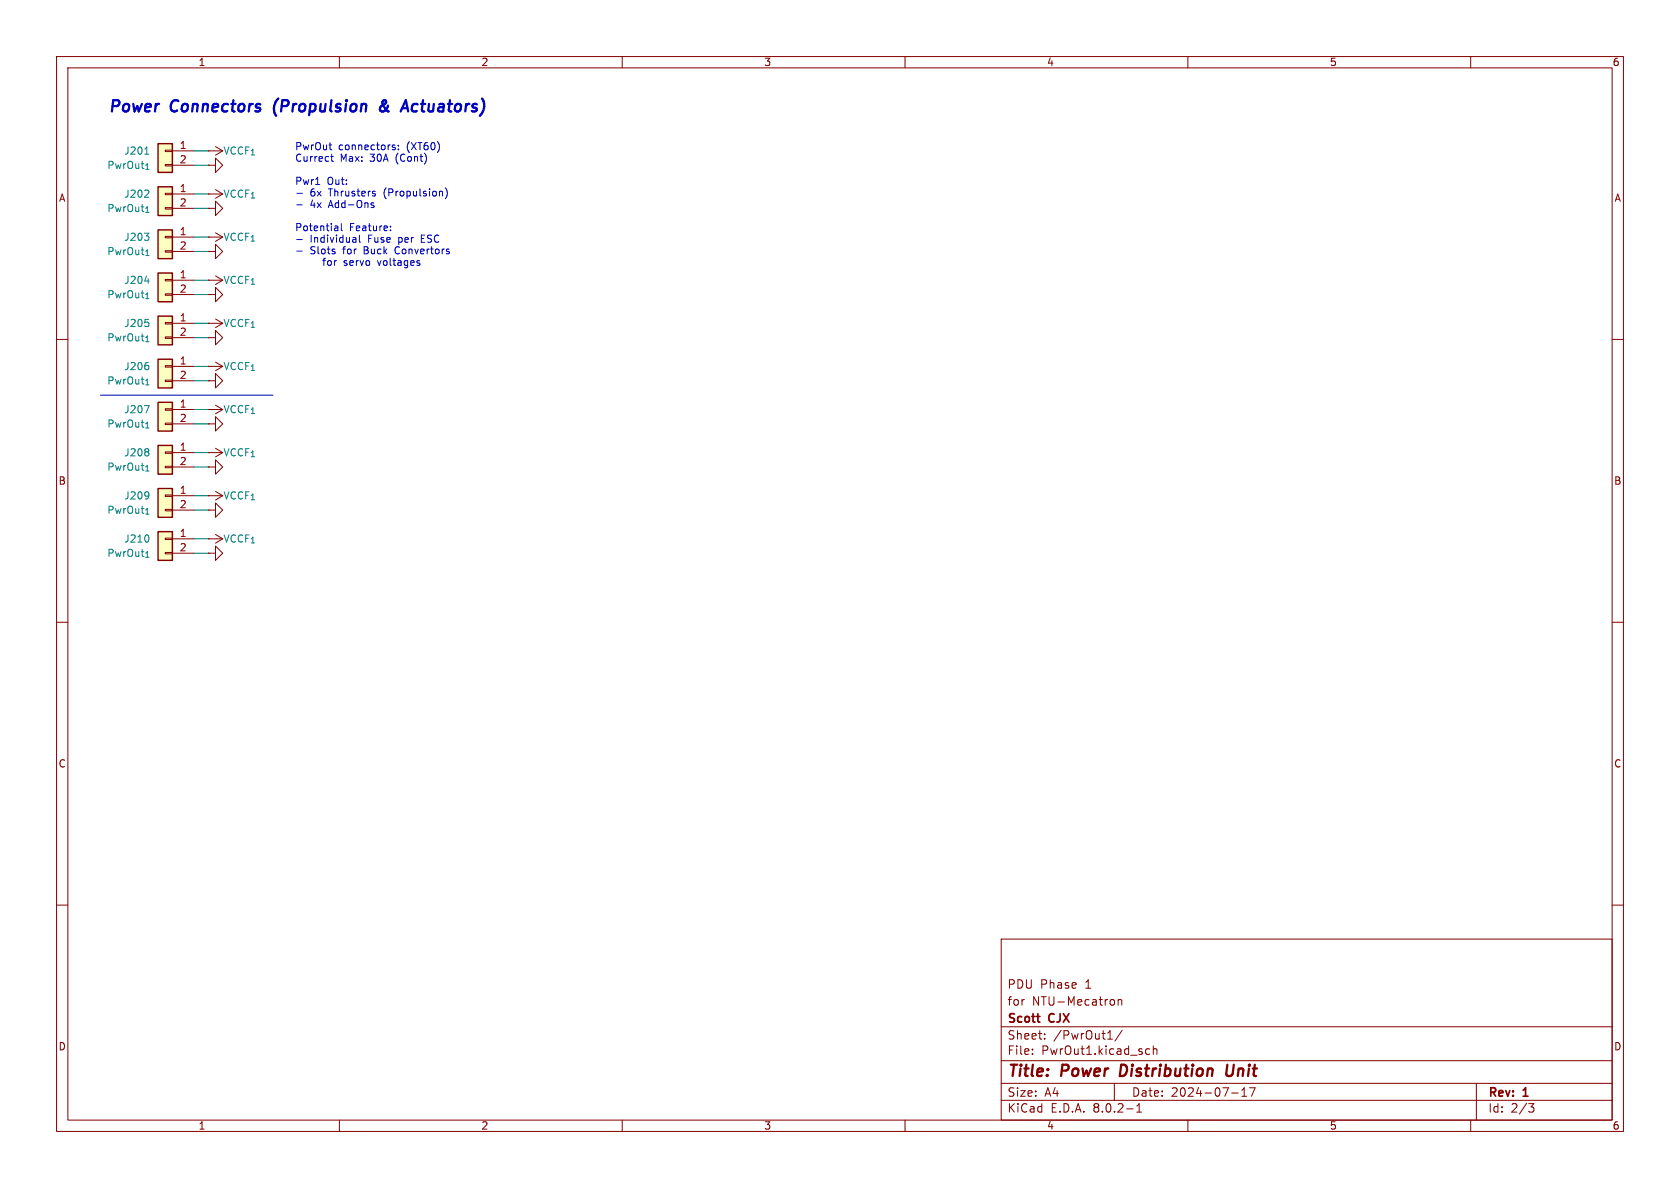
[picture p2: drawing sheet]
<svg xmlns="http://www.w3.org/2000/svg" width="297mm" height="210mm" viewBox="0 0 297 210" stroke-linecap="round" stroke-linejoin="round" font-family="sans-serif">
<g fill="none" stroke="#840000" stroke-width=".18">
<path d="M10 10h277v190h-277zM12 12h273v186h-273zM60 10v2M110 10v2M160 10v2M210 10v2M260 10v2M10 60h2M285 60h2M10 110h2M285 110h2M10 160h2"/>
<path d="M285 160h2M177 166h108v32h-108zM196.5 176.7l.4 .1 .1 .2v.6l-.5 .1M197.7 176.8l.2-.1 .3 .1 .1 .9M197.7 176.7v1M60 198v2M110 198v2M160 198v2M177 194.5h108M177 191.5h108M177 187.5h108M177 181.5h108"/>
<path d="M182.5 186.3v.1M182.5 185.5v.1M184.7 183.6v.1M184.7 182.8v.1M195.8 183.7h.9M197 191.5v3M198.4 182.1l-1.3 2M199.2 196h1.1M201 196.6h.8M201 195.5l.4-.4v1.5M202.7 186.3h.5M202.7 185.5h.5"/>
<path d="M203.9 185.5l.2-.1 .4 .1v.9M203.9 184.9v1.5M210 198v2M217.7 193.2h1.2M219.5 193.8h.9M219.5 192.7l.5-.4v1.5M220.9 192.3h1l-.7 1.5M260 198v2M261 191.5v6.5M270.2 195.1h1l-.5 .6 .4 .1 .1 .5-.3 .3h-.4"/>
</g>
<path d="M198.2 188.2l-.2 2h.4M217 188.2l-.2 1.6 .1 .3a.66 .66 0 0 0 .9-.1" fill="none" stroke="#840000" stroke-width=".4"/>
<path d="M27.9 33h2.6v5.1h-2.6z" fill="#ffffc2"/>
<path d="M29.2 36.7h1.3v.3h-1.3zM29.2 34.2h1.3v.2h-1.3zM30.5 34.3h3.8M30.5 36.8h3.8" fill="none" stroke="#840000" stroke-width=".18"/>
<path d="M27.9 33h2.6v5.1h-2.6z" fill="none" stroke="#840000" stroke-width=".25"/>
<path d="M26.2 33.7l.1 .1v.3l-.8 .8h.8" fill="none" stroke="#008484" stroke-width=".18"/>
<path d="M27.9 94h2.6v5.1h-2.6z" fill="#ffffc2"/>
<path d="M29.2 97.7h1.3v.2h-1.3zM29.2 95.1h1.3v.3h-1.3zM30.5 95.3h3.8M30.5 97.8h3.8" fill="none" stroke="#840000" stroke-width=".18"/>
<path d="M27.9 94h2.6v5.1h-2.6z" fill="none" stroke="#840000" stroke-width=".25"/>
<path d="M26.2 94.7l.1 .3-.1 .7" fill="none" stroke="#008484" stroke-width=".18"/>
<path d="M27.9 86.4h2.6v5h-2.6z" fill="#ffffc2"/>
<path d="M29.2 90h1.3v.3h-1.3zM29.2 87.5h1.3v.3h-1.3zM30.5 87.6h3.8M30.5 90.2h3.8" fill="none" stroke="#840000" stroke-width=".18"/>
<path d="M27.9 86.4h2.6v5h-2.6z" fill="none" stroke="#840000" stroke-width=".25"/>
<path d="M26.2 87l.1 .1a1.07 1.07 0 0 1-.2 1M26.3 87.5l-.1 .2" fill="none" stroke="#008484" stroke-width=".18"/>
<path d="M27.9 78.7h2.6v5.1h-2.6z" fill="#ffffc2"/>
<g fill="none" stroke="#840000" stroke-width=".18">
<path d="M36.8 34.3h.1M36.8 29.2h1.3v1.3l1.3-1.3-1.3-1.3v1.3M36.8 29.2h.1M36.8 26.7h.1M36.8 36.8h1.3v1.3l1.3-1.3-1.3-1.2v1.2M36.8 36.8h.1M36.8 34.3h2.6M36.8 26.7h2.6M38.1 33.5l1.3 .8M38.1 25.9l1.3 .8M39.4 34.3l-1.3 .8M39.4 26.7l-1.3 .7"/>
<path d="M36.8 57.2h.1M36.8 52.1h1.3v1.2l1.3-1.2-1.3-1.3v1.3M36.8 52.1h.1M36.8 57.2h2.6M38.1 56.4l1.3 .8M39.4 57.2l-1.3 .7M29.2 79.9h1.3v.2h-1.3zM29.2 82.4h1.3v.3h-1.3zM30.5 80h3.8M30.5 82.6h3.8M36.8 82.6h1.3v1.2l1.3-1.2-1.3-1.3v1.3M36.8 82.6h.1"/>
</g>
<path d="M27.9 78.7h2.6v5.1h-2.6z" fill="none" stroke="#840000" stroke-width=".25"/>
<path d="M26.2 79.4l.1 .2-.1 .2M26.2 79.9l.1 .2-.1 .4" fill="none" stroke="#008484" stroke-width=".18"/>
<path d="M27.9 48.3h2.6v5h-2.6z" fill="#ffffc2"/>
<path d="M29.2 51.9h1.3v.3h-1.3zM29.2 49.4h1.3v.3h-1.3zM30.5 49.5h3.8M30.5 52.1h3.8" fill="none" stroke="#840000" stroke-width=".18"/>
<path d="M27.9 48.3h2.6v5h-2.6z" fill="none" stroke="#840000" stroke-width=".25"/>
<path d="M25.6 49.7h.8" fill="none" stroke="#008484" stroke-width=".18"/>
<path d="M27.9 55.9h2.6v5.1h-2.6z" fill="#ffffc2"/>
<g fill="none" stroke="#840000" stroke-width=".18">
<path d="M29.2 59.6h1.3v.2h-1.3zM29.2 57h1.3v.3h-1.3zM30.5 57.2h3.8M30.5 59.7h3.8M36.8 49.5h.1M36.8 59.7h1.3v1.3l1.3-1.3-1.3-1.3v1.3M36.8 59.7h.1M36.8 44.5h1.3v1.2l1.3-1.2-1.3-1.3v1.3M36.8 44.5h.1M36.8 41.9h.1M36.8 49.5h2.6M36.8 41.9h2.6"/>
<path d="M38.1 48.8l1.3 .7M38.1 41.1l1.3 .8M39.4 49.5l-1.3 .8M39.4 41.9l-1.3 .8M38.1 79.2l1.3 .8M36.8 95.3h.1M36.8 80h.1M36.8 87.6h.1M36.8 95.3h2.6M36.8 80h2.6M36.8 87.6h2.6M38.1 94.5l1.3 .8"/>
<path d="M38.1 86.9l1.3 .7M39.4 95.3l-1.3 .7M39.4 80l-1.3 .8M39.4 87.6l-1.3 .8"/>
</g>
<path d="M27.9 55.9h2.6v5.1h-2.6z" fill="none" stroke="#840000" stroke-width=".25"/>
<path d="M25.7 56.5h.6M26.2 57l.1 .2-.1 .5" fill="none" stroke="#008484" stroke-width=".18"/>
<path d="M27.9 25.4h2.6v5.1h-2.6z" fill="#ffffc2"/>
<path d="M29.2 29.1h1.3v.2h-1.3zM29.2 26.5h1.3v.3h-1.3zM30.5 26.7h3.8M30.5 29.2h3.8M36.8 74.9h1.3v1.3l1.3-1.3-1.3-1.2v1.2M36.8 74.9h.1M36.8 90.2h1.3v1.2l1.3-1.2-1.3-1.3v1.3M36.8 90.2h.1" fill="none" stroke="#840000" stroke-width=".18"/>
<path d="M27.9 25.4h2.6v5.1h-2.6z" fill="none" stroke="#840000" stroke-width=".25"/>
<path d="M25.6 27.2h.7" fill="none" stroke="#008484" stroke-width=".18"/>
<path d="M27.9 71.1h2.6v5.1h-2.6z" fill="#ffffc2"/>
<path d="M29.2 74.8h1.3v.3h-1.3zM29.2 72.3h1.3v.2h-1.3zM30.5 72.4h3.8M30.5 74.9h3.8M36.8 67.3h1.3v1.3l1.3-1.3-1.3-1.3v1.3M36.8 67.3h.1" fill="none" stroke="#840000" stroke-width=".18"/>
<path d="M27.9 71.1h2.6v5.1h-2.6z" fill="none" stroke="#840000" stroke-width=".25"/>
<path d="M25.5 71.7h.9l-.6 1.3" fill="none" stroke="#008484" stroke-width=".18"/>
<path d="M27.9 40.6h2.6v5.1h-2.6z" fill="#ffffc2"/>
<g fill="none" stroke="#840000" stroke-width=".18">
<path d="M29.2 44.3h1.3v.3h-1.3zM29.2 41.8h1.3v.2h-1.3zM30.5 41.9h3.8M30.5 44.5h3.8M36.8 72.4h.1M36.8 64.8h.1M36.8 72.4h2.6M36.8 64.8h2.6M38.1 71.6l1.3 .8M38.1 64l1.3 .8M39.4 72.4l-1.3 .8M39.4 64.8l-1.3 .7"/>
<path d="M36.8 97.8h1.3v1.3l1.3-1.3-1.3-1.3v1.3M36.8 97.8h.1"/>
</g>
<path d="M27.9 40.6h2.6v5.1h-2.6z" fill="none" stroke="#840000" stroke-width=".25"/>
<path d="M25.5 41.2h.8l-.4 .5M26.2 41.8l.1 .1-.1 .5" fill="none" stroke="#008484" stroke-width=".18"/>
<path d="M27.9 63.5h2.6v5.1h-2.6z" fill="#ffffc2"/>
<path d="M29.2 67.2h1.3v.2h-1.3zM29.2 64.6h1.3v.3h-1.3zM30.5 64.8h3.8M30.5 67.3h3.8" fill="none" stroke="#840000" stroke-width=".18"/>
<path d="M27.9 63.5h2.6v5.1h-2.6z" fill="none" stroke="#840000" stroke-width=".25"/>
<path d="M26.2 64.6l.1 .2-.1 .5" fill="none" stroke="#008484" stroke-width=".18"/>
<path d="M48.5 18.8v1.1M68.1 18.3l-.7 .5a.52 .52 0 0 0-.1 .8 .52 .52 0 0 0 .8-.1M68.2 17.8l-.2-.1a.41 .41 0 0 0-.4 .5l.6 1.1M71.1 19.1h.9M71.7 17.7l.5 2" fill="none" stroke="#0000c2" stroke-width=".4"/>
<g fill="none" stroke="#0000c2" stroke-width=".18">
<path d="M52.5 34.2h.9M52.5 36.2h.9M55.8 32.6h.7M58.2 25.6h.4M58.5 27.7h.4M58.5 26.5h.1M58.6 27.2v1.1l.3 .2M59.3 39.9l.4 .1v.8M60.3 39.5v1.1l.2 .2M65.7 36.2l.4 .3v.1l-.4 .1M65.7 35.9h.4M66.2 34.2l.2 .2-.2 .3"/>
<path d="M66.2 33.8l.1 .1M69 40v.1M69.4 25.7h.4M69.4 26l.4 .1 .1 .2-.2 .2-.4-.1M70.4 26.4v.1M70.4 25.7v.1M78.1 33.8l.1 .2v.7M78.7 33.2a1.46 1.46 0 0 1 0 1.9M52.5 42.3h.9M52.5 44.4h.9M57.1 46.1h.5M57.3 45.8v1.1"/>
<path d="M58 46.2l.2-.1 .3 .1 .1 .5-.1 .2h-.3l-.2-.1zM59.1 46.1v.8M59.5 46.1l-.4 .2M59.7 40.7l-.4 .1M59.7 40.2l-.4 .1M62.8 42l.1 .2v.6M62.9 42.3h-.4M62.9 42.8h-.4M63.5 41.6v1l.2 .2M69 40.7v.1M73.9 46.1h.3M73.9 46.5l.3 .1v.1l-.1 .2h-.3"/>
<path d="M17.8 69.9h30.5"/>
</g>
<g fill="none" stroke="#008400" stroke-width=".18">
<path d="M34.3 34.3h2.5M34.3 36.8h2.5M34.3 29.2h2.5M34.3 26.7h2.5M34.3 41.9h2.5M34.3 49.5h2.5M34.3 57.2h2.5M34.3 44.5h2.5M34.3 52.1h2.5M34.3 59.7h2.5M34.3 74.9h2.5M34.3 67.3h2.5"/>
<path d="M34.3 72.4h2.5M34.3 64.8h2.5M34.3 87.6h2.5M34.3 82.6h2.5M34.3 80h2.5M34.3 95.3h2.5M34.3 97.8h2.5M34.3 90.2h2.5"/>
</g>
<g font-size="2.8" fill="#0000c2">
<text x="19" y="20.4">Power</text>
<text x="30.2" y="20.4">Connectors</text>
<text x="49.2" y="20.4">(Propulsion</text>
<text x="68.8" y="20.4">&amp;</text>
<text x="73.6" y="20.4">Actuators)</text>
</g>
<g font-size="2.8" fill="#840000">
<text x="178" y="190.9">Title:</text>
<text x="187.7" y="190.9">Power</text>
<text x="198.8" y="190.9">Distribution</text>
<text x="218.4" y="190.9">Unit</text>
</g>
<g font-size="2.1" fill="#840000">
<text x="178" y="178">for</text>
<text x="178" y="175">PDU Phase</text>
<text x="182.4" y="178">NTU-Mecatron</text>
<text x="191.9" y="175">1</text>
<text x="178" y="184">Sheet:</text>
<text x="178" y="181.2">Scott</text>
<text x="185.5" y="181.2">CJX</text>
<text x="186.2" y="184">/PwrOut1/</text>
<text x="178" y="186.7">File:</text>
<text x="184.1" y="186.7">PwrOut1.kicad_sch</text>
<text x="178" y="196.9">KiCad</text>
<text x="178" y="194.1">Size:</text>
<text x="184.7" y="194.1">A4</text>
<text x="185.7" y="196.9">E.D.A.</text>
<text x="193.3" y="196.9">8.0.2-1</text>
<text x="200" y="194.1">Date:</text>
<text x="207" y="194.1">2024-07-17</text>
<text x="263" y="194.3">Rev:</text>
<text x="263" y="196.9">Id:</text>
<text x="267.1" y="196.9">2/3</text>
<text x="269.4" y="194.3">1</text>
</g>
<g font-size="1.8" fill="#840000">
<text x="35" y="11.9">1</text>
<text x="85" y="11.9">2</text>
<text x="135" y="11.9">3</text>
<text x="185" y="11.9">4</text>
<text x="235" y="11.9">5</text>
<text x="285" y="11.9">6</text>
<text x="31.7" y="26.4">1</text>
<text x="31.7" y="29">2</text>
<text x="10.3" y="35.9">A</text>
<text x="31.7" y="34">1</text>
<text x="285.3" y="35.9">A</text>
<text x="31.7" y="36.6">2</text>
<text x="31.7" y="41.7">1</text>
<text x="31.7" y="44.2">2</text>
<text x="31.7" y="49.3">1</text>
<text x="31.7" y="51.8">2</text>
<text x="31.7" y="56.9">1</text>
<text x="31.7" y="59.4">2</text>
<text x="31.7" y="64.5">1</text>
<text x="31.7" y="67.1">2</text>
<text x="31.7" y="72.1">1</text>
<text x="31.7" y="74.7">2</text>
<text x="31.7" y="79.8">1</text>
<text x="31.7" y="82.3">2</text>
<text x="10.3" y="85.9">B</text>
<text x="31.7" y="87.4">1</text>
<text x="31.7" y="89.9">2</text>
<text x="285.3" y="85.9">B</text>
<text x="31.7" y="95">1</text>
<text x="31.7" y="97.5">2</text>
<text x="10.3" y="135.9">C</text>
<text x="285.3" y="135.9">C</text>
<text x="10.3" y="185.9">D</text>
<text x="285.3" y="185.9">D</text>
<text x="35" y="199.9">1</text>
<text x="85" y="199.9">2</text>
<text x="135" y="199.9">3</text>
<text x="185" y="199.9">4</text>
<text x="235" y="199.9">5</text>
<text x="285" y="199.9">6</text>
</g>
<g font-size="1.8" fill="#008484">
<text x="21.9" y="27.5">J201</text>
<text x="39.4" y="27.5">VCCF_{1}</text>
<text x="18.8" y="30.1">PwrOut_{1}</text>
<text x="21.9" y="35.2">J202</text>
<text x="39.4" y="35.2">VCCF_{1}</text>
<text x="18.8" y="37.7">PwrOut_{1}</text>
<text x="18.8" y="45.3">PwrOut_{1}</text>
<text x="21.9" y="42.8">J203</text>
<text x="39.4" y="42.8">VCCF_{1}</text>
<text x="18.8" y="52.9">PwrOut_{1}</text>
<text x="21.9" y="50.4">J204</text>
<text x="39.4" y="50.4">VCCF_{1}</text>
<text x="21.9" y="58">J205</text>
<text x="39.4" y="58">VCCF_{1}</text>
<text x="18.8" y="60.6">PwrOut_{1}</text>
<text x="21.9" y="65.6">J206</text>
<text x="39.4" y="65.6">VCCF_{1}</text>
<text x="18.8" y="68.2">PwrOut_{1}</text>
<text x="18.8" y="75.8">PwrOut_{1}</text>
<text x="21.9" y="73.3">J207</text>
<text x="39.4" y="73.3">VCCF_{1}</text>
<text x="18.8" y="83.4">PwrOut_{1}</text>
<text x="21.9" y="80.9">J208</text>
<text x="39.4" y="80.9">VCCF_{1}</text>
<text x="21.9" y="88.5">J209</text>
<text x="39.4" y="88.5">VCCF_{1}</text>
<text x="18.8" y="91">PwrOut_{1}</text>
<text x="18.8" y="98.7">PwrOut_{1}</text>
<text x="21.9" y="96.1">J210</text>
<text x="39.4" y="96.1">VCCF_{1}</text>
</g>
<g font-size="1.8" fill="#0000c2">
<text x="52.1" y="26.9">PwrOut</text>
<text x="52.1" y="28.9">Currect</text>
<text x="59.8" y="26.9">connectors:</text>
<text x="60.1" y="28.9">Max:</text>
<text x="65.5" y="28.9">30A</text>
<text x="70.2" y="28.9">(Cont)</text>
<text x="72" y="26.9">(XT60)</text>
<text x="52.1" y="33">Pwr1</text>
<text x="54.8" y="35.1">6x</text>
<text x="57.8" y="33">Out:</text>
<text x="58.2" y="35.1">Thrusters</text>
<text x="68.1" y="35.1">(Propulsion)</text>
<text x="52.1" y="41.2">Potential</text>
<text x="54.8" y="37.1">4x</text>
<text x="58.2" y="37.1">Add-Ons</text>
<text x="61.8" y="41.2">Feature:</text>
<text x="54.8" y="43.2">Individual</text>
<text x="54.8" y="45.3">Slots</text>
<text x="60.7" y="47.3">servo</text>
<text x="60.8" y="45.3">for</text>
<text x="64.6" y="45.3">Buck</text>
<text x="65.2" y="43.2">Fuse</text>
<text x="66.9" y="47.3">voltages</text>
<text x="70.3" y="45.3">Convertors</text>
<text x="70.7" y="43.2">per</text>
<text x="74.9" y="43.2">ESC</text>
</g>
</svg>
